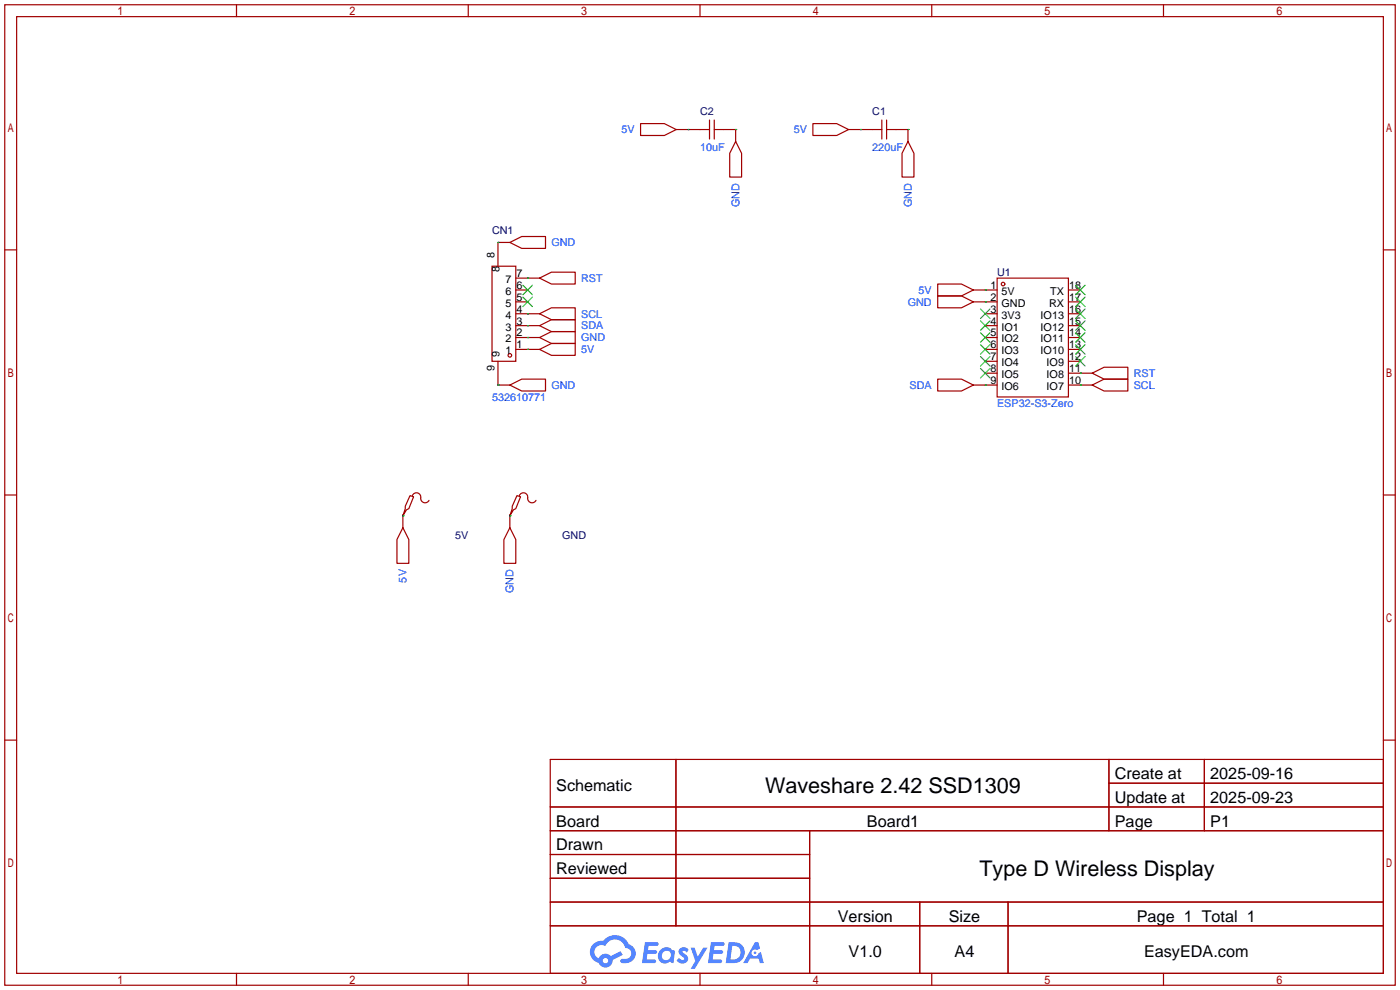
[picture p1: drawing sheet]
<svg xmlns="http://www.w3.org/2000/svg" width="299mm" height="212mm" viewBox="0 0 299 212" stroke-linecap="round" stroke-linejoin="round" font-family="sans-serif">
<g fill="none" stroke="#a10000" stroke-width=".25">
<path d="M1 1h297.2v209.6h-297.2zM3.6 3.6h292.1v204.4h-292.1zM50.5 1v2.6M100.1 1v2.6M149.6 1v2.6M199.1 1v2.6M248.7 1v2.6M1 53.4h2.6M295.7 53.4h2.5M1 105.8h2.6M295.7 105.8h2.5M1 158.2h2.6"/>
<path d="M295.7 158.2h2.5M117.6 162.3h178.1v45.7h-178.1zM117.6 172.5h178.1M117.6 177.5h178.1M144.5 162.3v35.6M173 177.5v30.5M237 162.3v15.2M237 167.4h58.7M257.4 162.3v15.2M117.6 182.6h55.4M117.6 192.8h178.1M117.6 187.7h55.4"/>
<path d="M117.6 197.9h178.1M196.6 192.8v15.2M215.4 192.8v15.2M50.5 208v2.6M100.1 208v2.6M149.6 208v2.6M199.1 208v2.6M248.7 208v2.6"/>
</g>
<g fill="#5487ff">
<path d="M145.3 202.7a1.3 1.3 0 0 1 1.9 .3l-.4 .6a.54 .54 0 0 0-.9-.2l.1 .2a1.34 1.34 0 0 1 .9 1.8 1.47 1.47 0 0 1-2.3-.1l.5-.6 .8 .5a.31 .31 0 0 0 .4-.3 .31 .31 0 0 0-.3-.4 1.12 1.12 0 0 1-.7-1.8z"/>
<path d="M147.6 202.5h.9l.6 2 1.2-2h.9l-2.7 4.6h-.9l1-1.7z"/>
<path d="M137.8 201.4h1.7a1.31 1.31 0 0 1 1.2 .2 .4 .4 0 0 1-.3 .5l-1.8 .1-.1 .9h1.6a.4 .4 0 0 1 .4 .4 .4 .4 0 0 1-.5 .4h-1.6l-.2 1.2h1.4a.46 .46 0 0 1 .5 0 .46 .46 0 0 1 .1 .5l-.4 .2h-2.6z"/>
<path d="M151.9 201.4h1.7a1.32 1.32 0 0 1 1.2 .2 .39 .39 0 0 1-.3 .5l-1.8 .1-.1 .9h1.6a.4 .4 0 0 1 .4 .4 .4 .4 0 0 1-.4 .4h-1.7l-.2 1.2h1.4a.46 .46 0 0 1 .5 0 .46 .46 0 0 1 .1 .5l-.4 .2h-2.6z"/>
<path d="M161.3 201.4h.8l.3 1.3-.6 .4a.75 .75 0 0 0-1.1 .3 .75 .75 0 0 0 .5 1 .75 .75 0 0 0 .9-.7l.5-.2 .6 2.3h-.8l-.3-.9h-1.8l-.5 .9h-1z"/>
<path d="M155.7 201.4l-.6 4.4h1.5a2.27 2.27 0 0 0 2.6-2.2 2.27 2.27 0 0 0-2.7-2.2zM156.5 202.1a1.5 1.5 0 0 1 1.8 1.6 1.5 1.5 0 0 1-1.9 1.4h-.3z"/>
<path d="M141.2 203a1.6 1.6 0 0 0-.3 2.3 1.6 1.6 0 0 0 2.3 .2l.7 .3 .3-2.4-.1-.3-.5-.1a1.58 1.58 0 0 0-2.4 0zM141.8 203.5a.98 .98 0 0 1 1.6 .4 .98 .98 0 0 1-1.1 1.3 .94 .94 0 0 1-.9-.7 .94 .94 0 0 1 .4-1z"/>
<path d="M126.8 201.8a2.37 2.37 0 0 0 1.1 4 1.54 1.54 0 0 0 1.8 1 1.54 1.54 0 0 0 1.2-1.6l2.2-1.1-.5-.8-2 1a1.57 1.57 0 0 0-2.7 .5 1.5 1.5 0 0 1-.7-2.1 1.5 1.5 0 0 1 2.2-.5 2.23 2.23 0 0 1 2.3-1.4 2.23 2.23 0 0 1 2 1.8 1.16 1.16 0 0 1 1.2 1.1 1.16 1.16 0 0 1-1.1 1.2h-.7a.47 .47 0 0 0-.5 .4 .47 .47 0 0 0 .4 .5 2.17 2.17 0 0 0 2.5-.9 2.17 2.17 0 0 0-.3-2.7l-.8-.4a3.2 3.2 0 0 0-5.5-.7l-1.1 .1zM128.8 205.3a.6 .6 0 0 1 1.2 0 .6 .6 0 0 1-1.2 0z"/>
<circle cx="161.4" cy="203.6" r=".28"/>
</g>
<g fill="none" stroke="#a10000" stroke-width=".25">
<path d="M136.9 26.4h5.1l2.5 1.3-2.5 1.3h-5.1zM144.5 27.7h7.1M151.6 25.7v4M152.7 27.7h4.5v2.5M152.7 25.7v4M157.2 30.2l1.3 2.6v5h-2.5v-5zM173.7 26.4h5.1l2.6 1.3-2.6 1.3h-5.1zM181.4 27.7h7.1M188.5 25.7v4M189.5 27.7h4.6v2.5M189.5 25.7v4M194.1 30.2l1.2 2.6v5h-2.5v-5z"/>
<path d="M105.2 56.9h5v20.3h-5zM109 51.8l2.5-1.3h5.1v2.6h-5.1zM109 51.8h-2.6v5.1M110.2 59.4h5.1M115.3 59.4l2.6-1.2h5v2.5h-5zM213.1 59.4h15.2v25.4h-15.2zM106.4 77.2v5.1h2.6M110.2 62h2.6M110.2 64.5h2.6M110.2 67.1h5.1M110.2 69.6h5.1M110.2 72.1h5.1"/>
<path d="M110.2 74.7h5.1M115.3 74.7l2.6-1.3h5v2.5h-5zM115.3 72.1l2.6-1.2h5v2.5h-5zM115.3 69.6l2.6-1.3h5v2.6h-5zM115.3 67.1l2.6-1.3h5v2.5h-5zM200.4 60.7h5.1l2.5 1.3-2.5 1.2h-5.1zM200.4 63.2h5.1l2.5 1.3-2.5 1.3h-5.1zM208 62h5.1M208 64.5h5.1M210.6 67.1h2.5M210.6 69.6h2.5M210.6 72.1h2.5"/>
<path d="M210.6 74.7h2.5M210.6 77.2h2.5M210.6 79.8h2.5M228.3 62h2.6M228.3 64.5h2.6M228.3 67.1h2.6M228.3 69.6h2.6M228.3 72.1h2.6M228.3 74.7h2.6M228.3 77.2h2.6M228.3 79.8h5.1M233.4 79.8l2.6-1.3h5v2.5h-5z"/>
<path d="M109 82.3l2.5-1.3h5.1v2.6h-5.1zM200.4 81h5.1l2.5 1.3-2.5 1.3h-5.1zM208 82.3h5.1M228.3 82.3h5.1M233.4 82.3l2.6-1.3h5v2.6h-5zM86.1 112.8l1.3 2.5v5.1h-2.6v-5.1zM86.1 110v2.8M87.6 105.9l.8 .3-1 2.5-.5 .3-.8 1.2 .5-1.5v-.5zM88.1 105.9a.93 .93 0 0 1 1.2-.5 .93 .93 0 0 1 .6 1 .94 .94 0 0 0 .7 1 .94 .94 0 0 0 1.1-.5M109 112.8l1.2 2.5v5.1h-2.5v-5.1zM109 110v2.8M110.5 105.9l.8 .3-1.1 2.5-.5 .3-.7 1.2 .5-1.5v-.5z"/>
<path d="M111 105.9a.93 .93 0 0 1 1.1-.5 .93 .93 0 0 1 .7 1 .94 .94 0 0 0 .7 1 .94 .94 0 0 0 1.1-.5"/>
<circle cx="109" cy="75.9" r=".38"/>
<circle cx="214.4" cy="60.7" r=".38"/>
</g>
<g fill="none" stroke="#3c3" stroke-width=".25">
<path d="M111.8 63.5l2 2M111.8 61l2 2M113.8 63.5l-2 2M113.8 61l-2 2M209.5 66l2.1 2.1M209.5 68.6l2.1 2M209.5 71.1l2.1 2.1M209.5 73.7l2.1 2M209.5 76.2l2.1 2M209.5 78.7l2.1 2.1M211.6 66l-2.1 2.1M211.6 68.6l-2.1 2"/>
<path d="M211.6 71.1l-2.1 2.1M211.6 73.7l-2.1 2M211.6 76.2l-2.1 2M211.6 78.7l-2.1 2.1M229.9 76.2l2 2M229.9 73.7l2 2M229.9 71.1l2 2.1M229.9 68.6l2 2M229.9 66l2 2.1M229.9 63.5l2 2M229.9 61l2 2M231.9 76.2l-2 2"/>
<path d="M231.9 73.7l-2 2M231.9 71.1l-2 2.1M231.9 68.6l-2 2M231.9 66l-2 2.1M231.9 63.5l-2 2M231.9 61l-2 2"/>
</g>
<g fill="none" stroke="#008700" stroke-width=".25">
<path d="M147.1 27.7h.1M157.2 27.7h.1M183.9 27.7h.1M194.1 27.7h.1M106.4 51.8h.1M112.8 59.4h.1M112.8 74.7h.1M112.8 72.1h.1M112.8 69.6h.1M112.8 67.1h.1M210.6 62h.1M210.6 64.5h.1"/>
<path d="M230.9 79.8h.1M106.4 82.3h.1M210.6 82.3h.1M230.9 82.3h.1M86.1 110.2h.1M109 110.2h.1"/>
</g>
<g font-size="4.6">
<text x="163.5" y="169.4">Waveshare 2.42 SSD1309</text>
<text x="209.3" y="187.2">Type D Wireless Display</text>
</g>
<g font-size="3.5">
<text x="238.3" y="166.5">Create at</text>
<text x="258.7" y="166.5">2025-09-16</text>
<text x="118.9" y="169.1">Schematic</text>
<text x="238.3" y="171.6">Update at</text>
<text x="258.7" y="171.6">2025-09-23</text>
<text x="118.9" y="176.7">Board</text>
<text x="185.3" y="176.7">Board1</text>
<text x="238.3" y="176.7">Page</text>
<text x="258.7" y="176.7">P1</text>
<text x="118.9" y="181.8">Drawn</text>
<text x="118.9" y="186.8">Reviewed</text>
<text x="179.1" y="197">Version</text>
<text x="202.8" y="197">Size</text>
<text x="243" y="197">Page 1 Total 1</text>
<text x="181.4" y="204.6">V1.0</text>
<text x="204" y="204.6">A4</text>
<text x="244.5" y="204.6">EasyEDA.com</text>
</g>
<g font-size="2.3" fill="#00f">
<text x="132.8" y="28.5">5V</text>
<text x="169.6" y="28.5">5V</text>
<text x="149.6" y="32.3">10uF</text>
<text x="186.4" y="32.3">220uF</text>
<text x="158" y="44.2" transform="rotate(-90 158 44.2)">GND</text>
<text x="194.9" y="44.2" transform="rotate(-90 194.9 44.2)">GND</text>
<text x="117.9" y="52.6">GND</text>
<text x="124.2" y="60.2">RST</text>
<text x="194" y="65.3">GND</text>
<text x="196.3" y="62.8">5V</text>
<text x="124.2" y="70.4">SDA</text>
<text x="124.2" y="67.9">SCL</text>
<text x="124.2" y="75.5">5V</text>
<text x="124.2" y="72.9">GND</text>
<text x="117.9" y="83.1">GND</text>
<text x="194.4" y="83.1">SDA</text>
<text x="242.3" y="83.1">SCL</text>
<text x="242.3" y="80.6">RST</text>
<text x="105.2" y="85.6">532610771</text>
<text x="213.1" y="86.9">ESP32-S3-Zero</text>
<text x="86.9" y="124.5" transform="rotate(-90 86.9 124.5)">5V</text>
<text x="109.8" y="126.8" transform="rotate(-90 109.8 126.8)">GND</text>
</g>
<g font-size="2.3" fill="#000080">
<text x="149.6" y="24.7">C2</text>
<text x="186.4" y="24.7">C1</text>
<text x="105.2" y="50.1">CN1</text>
<text x="213.1" y="59">U1</text>
<text x="97.3" y="115.1">5V</text>
<text x="120.1" y="115.1">GND</text>
</g>
<g font-size="2.3">
<text x="105.7" y="55.1" transform="rotate(-90 105.7 55.1)">8</text>
<text x="106.7" y="58.2" transform="rotate(-90 106.7 58.2)">8</text>
<text x="110.4" y="59.2">7</text>
<text x="108" y="65.6">5</text>
<text x="108" y="63">6</text>
<text x="108" y="60.5">7</text>
<text x="110.4" y="64.3">5</text>
<text x="110.4" y="61.7">6</text>
<text x="211.7" y="61.7">1</text>
<text x="211.7" y="64.3">2</text>
<text x="214" y="63">5V</text>
<text x="214" y="65.6">GND</text>
<text x="224.2" y="65.6">RX</text>
<text x="224.5" y="63">TX</text>
<text x="228.5" y="64.3">17</text>
<text x="228.5" y="61.7">18</text>
<text x="108" y="70.6">3</text>
<text x="108" y="68.1">4</text>
<text x="110.4" y="71.9">2</text>
<text x="110.4" y="69.4">3</text>
<text x="110.4" y="66.8">4</text>
<text x="211.7" y="66.8">3</text>
<text x="211.7" y="69.4">4</text>
<text x="211.7" y="71.9">5</text>
<text x="214" y="68.1">3V3</text>
<text x="214" y="70.6">IO1</text>
<text x="222.4" y="70.6">IO12</text>
<text x="222.4" y="68.1">IO13</text>
<text x="228.5" y="71.9">14</text>
<text x="228.5" y="69.4">15</text>
<text x="228.5" y="66.8">16</text>
<text x="106.7" y="76.2" transform="rotate(-90 106.7 76.2)">9</text>
<text x="108" y="75.7">1</text>
<text x="108" y="73.2">2</text>
<text x="110.4" y="74.4">1</text>
<text x="211.7" y="74.4">6</text>
<text x="211.7" y="77">7</text>
<text x="214" y="73.2">IO2</text>
<text x="214" y="75.7">IO3</text>
<text x="222.4" y="75.7">IO10</text>
<text x="222.4" y="73.2">IO11</text>
<text x="228.5" y="77">12</text>
<text x="228.5" y="74.4">13</text>
<text x="105.7" y="79.3" transform="rotate(-90 105.7 79.3)">9</text>
<text x="211.7" y="79.5">8</text>
<text x="211.7" y="82.1">9</text>
<text x="214" y="78.3">IO4</text>
<text x="214" y="80.8">IO5</text>
<text x="214" y="83.3">IO6</text>
<text x="223.7" y="83.3">IO7</text>
<text x="223.7" y="80.8">IO8</text>
<text x="223.7" y="78.3">IO9</text>
<text x="228.5" y="82.1">10</text>
<text x="228.5" y="79.5">11</text>
</g>
</svg>
